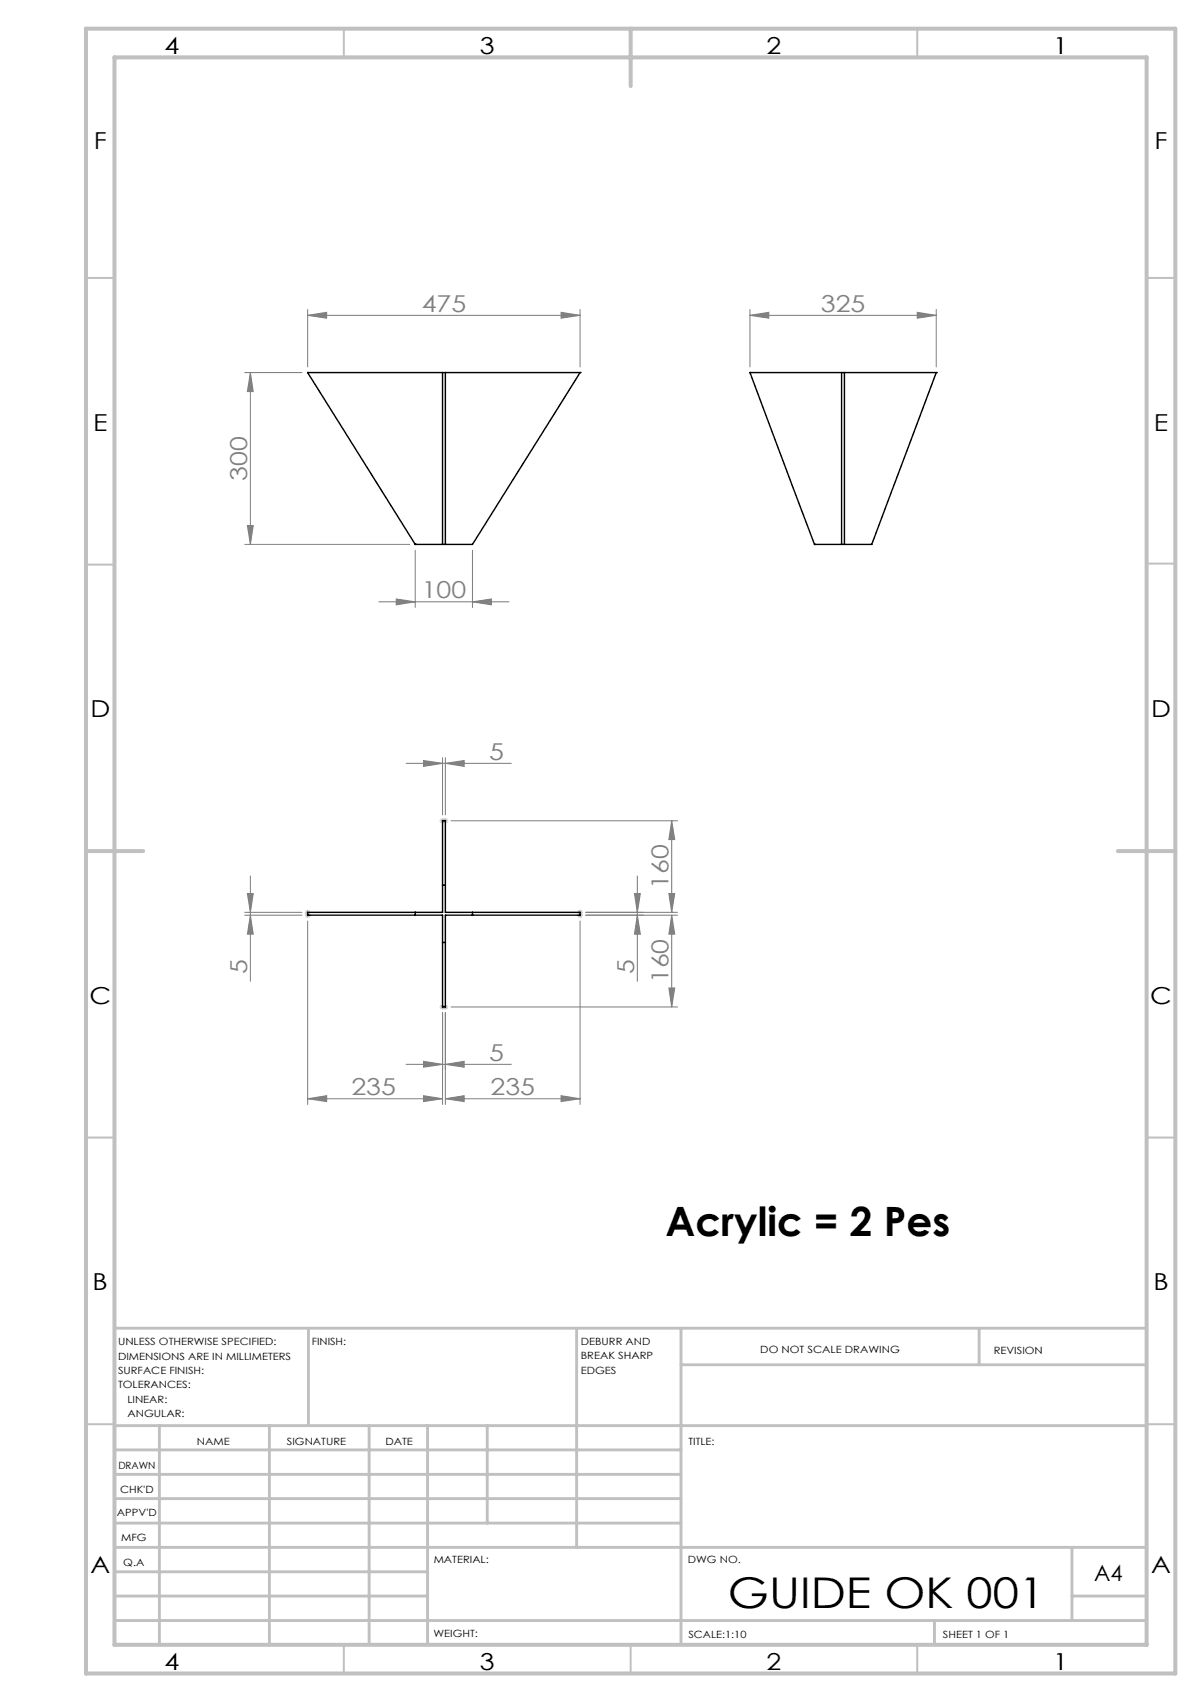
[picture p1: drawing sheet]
<svg xmlns="http://www.w3.org/2000/svg" width="210mm" height="297mm" viewBox="0 0 210 297" stroke-linecap="round" stroke-linejoin="round" font-family="sans-serif">
<g fill="none" stroke="#808080" stroke-width=".18">
<path d="M53.7 55l3.3-.5v1zM53.7 54v10M53.7 55h47.5M97.9 54.5l3.3 .5-3.3 .5zM101.2 54v10M130.8 55l3.3-.5v1zM130.8 55h32.5M130.8 54v10M160 54.5l3.3 .5-3.3 .5zM163.3 54v10M42.7 65h10M43.7 65l.5 3.3h-1.1z"/>
<path d="M43.7 65v30M42.7 95h28.7M43.1 91.7h1.1l-.5 3.3zM72.4 96v10M82.4 96v10M66.1 105h22.7M69.1 104.5l3.3 .5-3.3 .5zM82.4 105l3.3-.5v1zM70.8 133.2h18.4M73.9 132.7l3.3 .5-3.3 .5zM77.2 132.2v10M77.7 133.2l3.3-.5v1z"/>
<path d="M77.7 132.2v10M42.7 159.7h10M42.7 159.2h10M43.1 155.9h1.1l-.5 3.3zM43.7 159.7l.5 3.3h-1.1zM43.7 152.9v18.3M78.7 143.2h39.5M102.2 159.7h16M102.2 159.2h16M110.7 155.9h1l-.5 3.3zM111.2 159.7l.5 3.3h-1zM111.2 152.9v18.3"/>
<path d="M116.7 155.9h1l-.5 3.3zM117.2 143.2v16M117.2 159.7v16M117.2 159.7l.5 3.3h-1zM117.2 143.2l.5 3.3h-1zM53.7 160.7v32M77.2 176.7v16M77.7 176.7v16M78.7 175.7h39.5M101.2 160.7v32M116.7 172.4h1l-.5 3.3zM53.7 191.7l3.3-.5v1z"/>
<path d="M53.7 191.7h23.5M70.8 185.7h18.4M73.9 185.2l3.3 .5-3.3 .5zM73.9 191.2l3.3 .5-3.3 .5zM77.7 191.7l3.3-.5v1zM77.7 191.7h23.5M77.7 185.7l3.3-.5v1zM97.9 191.2l3.3 .5-3.3 .5z"/>
</g>
<g fill="none" stroke="#c0c0c0" stroke-width=".18">
<path d="M53.2 159.7h1M53.2 159.2h1M53.3 159.3l.7 .8M53.3 158.9l.7 .7M53.7 158.7v1.5M54 159.3l-.7 .8M54 158.9l-.7 .7M76.7 143.2h1.5M76.8 142.9l.7 .7M77.2 142.7v1M77.3 142.9l.7 .7M77.5 142.9l-.7 .7"/>
<path d="M77.7 142.7v1M78 142.9l-.7 .7M100.7 159.7h1M100.7 159.2h1M100.8 159.3l.7 .8M100.8 158.9l.7 .7M101.2 158.7v1.5M101.5 159.3l-.7 .8M101.5 158.9l-.7 .7M76.7 175.7h1.5M76.8 175.4l.7 .7M77.2 175.2v1"/>
<path d="M77.3 175.4l.7 .7M77.5 175.4l-.7 .7M77.7 175.2v1M78 175.4l-.7 .7"/>
</g>
<g fill="none" stroke="#c0c0c0" stroke-width=".35">
<path d="M60 5v5M160 5v5M15 48.5h5M200 48.5h5M15 98.5h5M200 98.4h5M15 198.5h5M200 198.5h5M15 248.5h5M200 248.5h5M60 287v5M110 287v5"/>
<path d="M160 287v5"/>
</g>
<g fill="none" stroke="#c0c0c0" stroke-width=".5">
<path d="M53.8 231.8v17M100.6 231.8v38.2M118.8 231.8v55.2M118.8 238.2h81.2M170.8 231.8v6.4M200 231.8h-180v55.2M20 248.8h180M20 257.3h98.8M20 253h98.8M27.8 248.8v38.2M47 248.8v38.2M64.4 248.8v38.2"/>
<path d="M74.6 248.8v38.2M85 248.8v17M20 265.8h98.8M20 261.5h98.8M20 278.5h54.6M20 274.3h54.6M20 270h180M187 278.5h13M187 270v12.8M20 282.8h180M163 282.8v4.2"/>
</g>
<path d="M15 5h190v287h-190zM20 10h180v277h-180zM110 5v10M15 148.5h10M195 148.5h10" fill="none" stroke="#c0c0c0" stroke-width=".7"/>
<g fill="#808080">
<path d="M97.9 191.2l3.3 .5-3.3 .5zM77.7 191.7l3.3-.5v1z"/>
<path d="M73.9 132.7l3.3 .5-3.3 .5zM77.7 133.2l3.3-.5v1zM73.9 185.2l3.3 .5-3.3 .5zM77.7 185.7l3.3-.5v1zM53.7 191.7l3.3-.5v1zM73.9 191.2l3.3 .5-3.3 .5z"/>
<path d="M116.7 172.4h1l-.5 3.3zM117.2 159.7l.5 3.3h-1z"/>
<path d="M43.7 159.7l.5 3.3h-1.1zM43.1 155.9h1.1l-.5 3.3zM111.2 159.7l.5 3.3h-1zM110.7 155.9h1l-.5 3.3z"/>
<path d="M117.2 143.2l.5 3.3h-1zM116.7 155.9h1l-.5 3.3z"/>
<path d="M53.7 55l3.3-.5v1zM97.9 54.5l3.3 .5-3.3 .5zM130.8 55l3.3-.5v1zM160 54.5l3.3 .5-3.3 .5z"/>
<path d="M69.1 104.5l3.3 .5-3.3 .5zM82.4 105l3.3-.5v1z"/>
<path d="M43.1 91.7h1.1l-.5 3.3zM43.7 65l.5 3.3h-1.1z"/>
</g>
<g fill="none" stroke="#000" stroke-width=".25">
<path d="M53.7 65l18.7 30M53.7 65h47.5M53.7 65h.1M77.2 65v30M77.7 65v30M101.2 65l-18.8 30h-4.7M101.2 65h.1M130.8 65h.1M130.8 65l11.3 30M130.8 65h32.5M146.8 65v30M147.3 65v30"/>
<path d="M163.3 65h.1M163.3 65l-11.3 30h-4.7M72.4 95h.1M72.4 95h4.8M77.2 95h.5M142.1 95h.1M142.1 95h4.7M146.8 95h.5M72.4 159.2v.5M72.4 159.2h-18.7v.5h18.7M72.4 159.7h4.8v4.8M77.2 154.5h.5"/>
<path d="M77.2 154.5v-11.3h.5v11.3M77.2 154.5v4.7h-4.8M77.7 154.5v4.7h4.7M82.4 159.2v.5M82.4 159.2h18.8v.5h-18.8M82.4 159.7h-4.7v4.8M77.2 164.5h.5M77.2 164.5v11.2h.5v-11.2"/>
</g>
<text font-size="7.4" x="127" y="280.5">GUIDE OK 001</text>
<text font-size="7.1" x="116.1" y="215.7">Acrylic = 2 Pes</text>
<g font-size="4.1">
<text x="28.7" y="9.4">4</text>
<text x="83.7" y="9.4">3</text>
<text x="133.7" y="9.4">2</text>
<text x="183.7" y="9.4">1</text>
<text x="16.4" y="25.9">F</text>
<text x="201.4" y="25.9">F</text>
<text x="16.2" y="75.2">E</text>
<text x="201.3" y="75.2">E</text>
<text x="15.8" y="125.2">D</text>
<text x="200.8" y="125.2">D</text>
<text x="15.6" y="175.2">C</text>
<text x="200.6" y="175.2">C</text>
<text x="16.2" y="225.2">B</text>
<text x="201.2" y="225.2">B</text>
<text x="15.8" y="274.4">A</text>
<text x="200.8" y="274.4">A</text>
<text x="28.7" y="291.4">4</text>
<text x="83.7" y="291.4">3</text>
<text x="133.7" y="291.4">2</text>
<text x="183.7" y="291.4">1</text>
</g>
<g font-size="4.1" fill="#808080">
<text x="73.6" y="54.4">475</text>
<text x="143.2" y="54.4">325</text>
<text x="43.1" y="83.9" transform="rotate(-90 43.1 83.9)">300</text>
<text x="73.6" y="104.4">100</text>
<text x="85.3" y="132.6">5</text>
<text x="116.6" y="155.1" transform="rotate(-90 116.6 155.1)">160</text>
<text x="43.1" y="169.9" transform="rotate(-90 43.1 169.9)">5</text>
<text x="110.6" y="169.9" transform="rotate(-90 110.6 169.9)">5</text>
<text x="116.6" y="171.6" transform="rotate(-90 116.6 171.6)">160</text>
<text x="85.3" y="185.1">5</text>
<text x="61.3" y="191.1">235</text>
<text x="85.6" y="191.1">235</text>
</g>
<text font-size="3.9" x="190.9" y="275.8">A4</text>
<g font-size="1.7">
<text x="20.6" y="234.8">UNLESS OTHERWISE SPECIFIED:</text>
<text x="20.6" y="237.3">DIMENSIONS ARE IN MILLIMETERS</text>
<text x="20.6" y="239.8">SURFACE FINISH:</text>
<text x="54.4" y="234.8">FINISH:</text>
<text x="101.3" y="234.7">DEBURR AND</text>
<text x="101.3" y="237.2">BREAK SHARP</text>
<text x="101.3" y="239.7">EDGES</text>
<text x="132.6" y="236.2">DO NOT SCALE DRAWING</text>
<text x="173.3" y="236.4">REVISION</text>
<text x="20.6" y="242.3">TOLERANCES:</text>
<text x="22.2" y="244.8">LINEAR:</text>
<text x="22.2" y="247.3">ANGULAR:</text>
<text x="20.6" y="256.3">DRAWN</text>
<text x="34.3" y="252.2">NAME</text>
<text x="50" y="252.1">SIGNATURE</text>
<text x="67.2" y="252.1">DATE</text>
<text x="120.1" y="252.1">TITLE:</text>
<text x="20.9" y="260.5">CHK'D</text>
<text x="20.4" y="264.6">APPV'D</text>
<text x="21.1" y="269">MFG</text>
<text x="21.5" y="273.2">Q.A</text>
<text x="75.6" y="272.7">MATERIAL:</text>
<text x="120" y="272.7">DWG NO.</text>
<text x="75.6" y="285.7">WEIGHT:</text>
<text x="120.1" y="285.8">SCALE:1:10</text>
<text x="164.5" y="285.8">SHEET 1 OF 1</text>
</g>
</svg>
